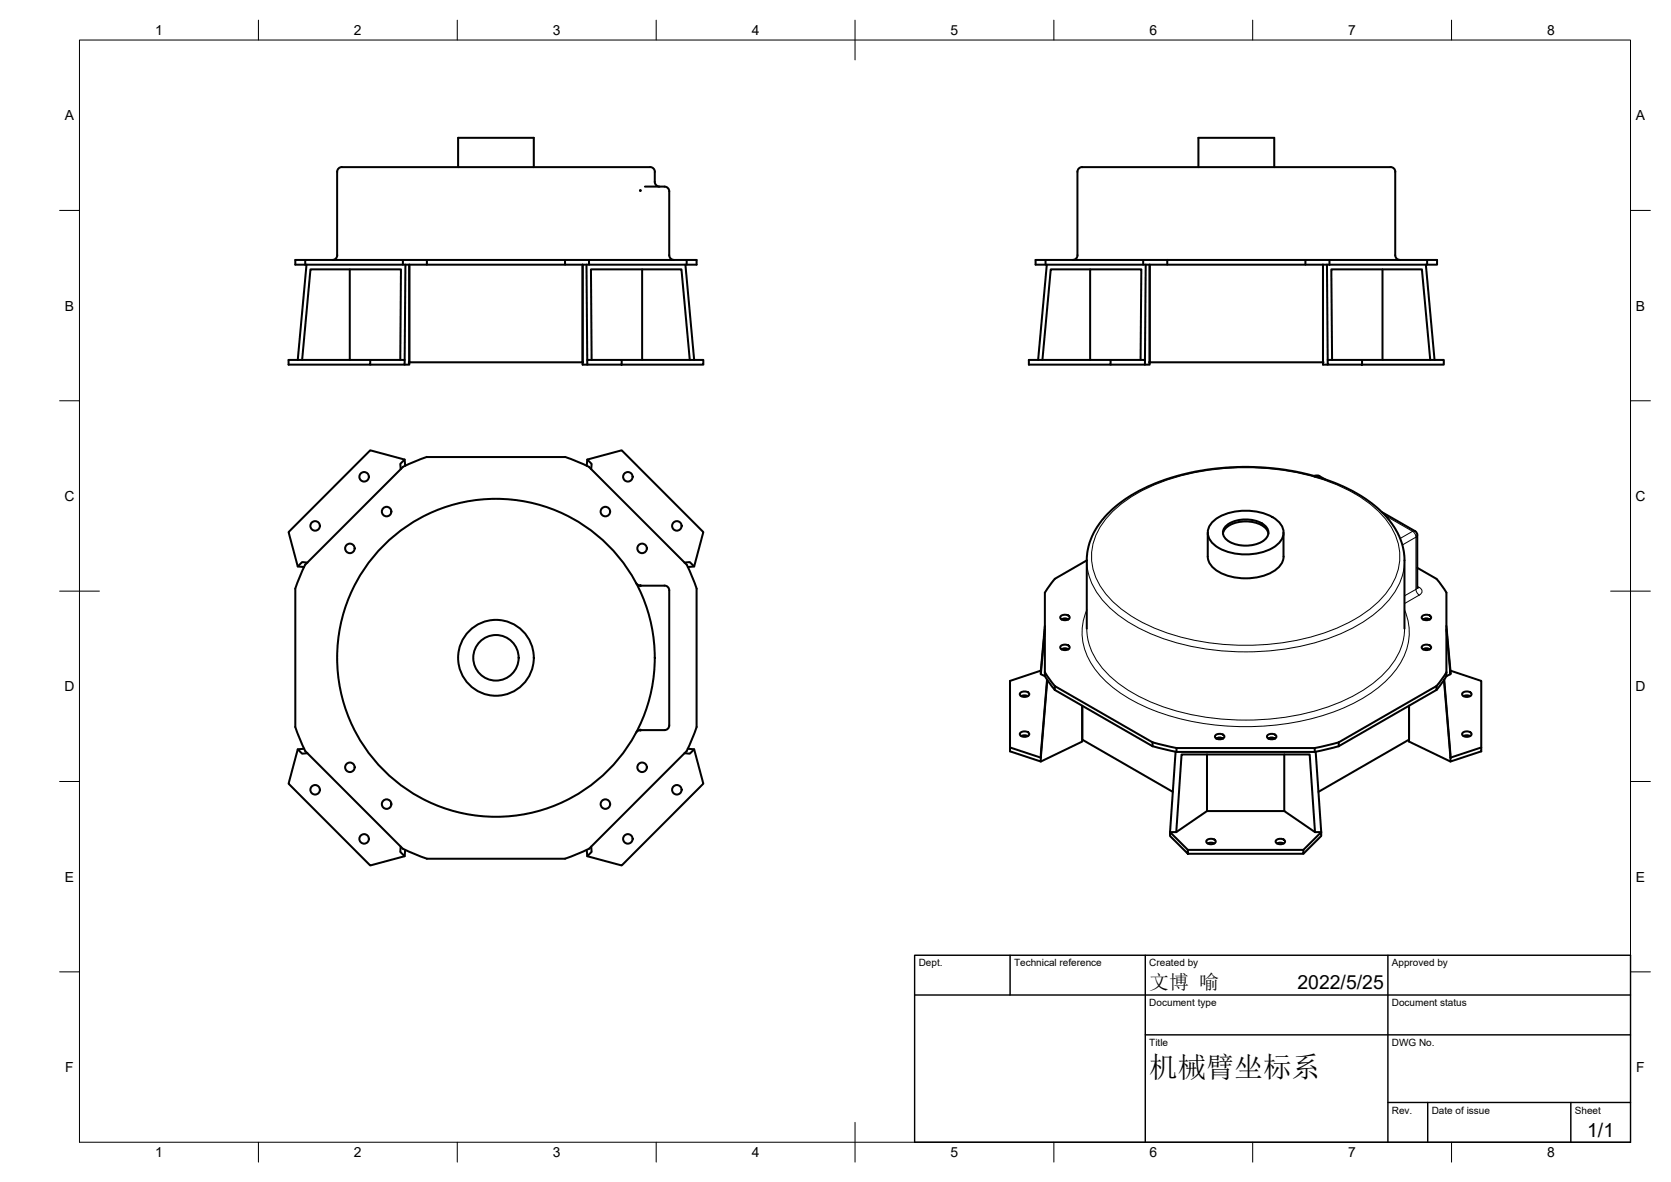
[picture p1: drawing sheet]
<svg xmlns="http://www.w3.org/2000/svg" width="420mm" height="297mm" viewBox="0 0 420 297" stroke-linecap="round" stroke-linejoin="round" font-family="sans-serif">
<!-- layer: S -->
<g fill="#000" stroke="#000" stroke-width=".25">
<circle cx="161" cy="47.9" r=".24"/>
<circle cx="102.9" cy="91" r=".24"/>
<circle cx="146.5" cy="91" r=".24"/>
<circle cx="289.1" cy="91" r=".24"/>
<circle cx="332.7" cy="91" r=".24"/>
<circle cx="330.6" cy="119.7" r=".24"/>
<circle cx="161" cy="147.2" r=".24"/>
<circle cx="161" cy="183.5" r=".24"/>
</g>
<g fill="none" stroke="#000" stroke-width=".51">
<path d="M86 42h76.4a2.09 2.09 0 0 1 2.2 .8v2.9a1.2 1.2 0 0 0 1.2 1.2M86 42a1.2 1.2 0 0 0-1.2 1.2v20.9a1.2 1.2 0 0 1-1.2 1.2M115.2 42v-7.4h19v7.4M162.2 46.9h4.9a1.2 1.2 0 0 1 1.2 1.2v16a1.2 1.2 0 0 0 1.2 1.2M301.3 42v-7.4h19.1v7.4M74.3 65.3h100.9v1.2h-100.9zM76.8 65.3v1.2M77.1 66.5l-2.2 24M87.9 67.7v22.8M101.3 65.3v1.2M101.9 66.5l-.2 24M107.3 65.3v1.2"/>
<path d="M142.1 65.3v1.2M146.5 66.5v25.1h1.2M147.5 66.5l.2 24M148.1 65.3v1.2M161.5 67.7v22.8M172.3 66.5l2.2 24M172.7 65.3v1.2M262.9 65.3v1.2M263.2 66.5l-2.2 24M269.7 65.3a1.16 1.16 0 0 0 1.2-1.2v-20.9a1.4 1.4 0 0 1 1.9-1.2h75.8a2.09 2.09 0 0 1 2.2 .8v21.3a1.2 1.2 0 0 0 1.2 1.2M274.1 67.7v22.8M287.4 65.3v1.2"/>
<path d="M288.1 66.5l-.2 24M293.5 65.3h67.8v1.2h-27M293.5 65.3h-33.1v1.2h73.9M293.5 65.3v1.2M328.2 65.3v1.2M332.7 66.5v25.1h1.1M333.7 66.5l.1 24M334.3 65.3v1.2M347.6 67.7v22.8M358.5 66.5l2.2 24M358.8 65.3v1.2M72.6 90.5h20.5v1.1h-20.5z"/>
<path d="M76 90.5l2.1-22.8h22.7l-.2 22.8M93.1 90.5h8.6v1.1h-8.6M146.5 91h-43.6v-24.5v25.1h-1.2M147.7 90.5h8.6v1.1h-8.6zM148.8 90.5l-.2-22.8h22.7l2.1 22.8M156.3 90.5h20.5v1.1h-20.5M258.7 90.5h20.6v1.1h-20.6zM262.1 90.5l2.1-22.8h22.8l-.2 22.8M279.3 90.5h8.6v1.1h-8.6M332.7 91h-43.6v-24.5v25.1h-1.2M333.8 90.5h8.7v1.1h-8.7zM334.9 90.5l-.1-22.8h22.7l2.1 22.8"/>
<path d="M342.5 90.5h20.5v1.1h-20.5M101.3 117.3l6-2.4 34.8-.1 6 2.5M101.3 117.4l-24.5 24.5M101.7 115.5l-1.1 1.1 .2 1.3M101.9 117.1l-.2-1.6-8.6-2.3-20.5 20.5 2.3 8.7 1.6 .1M147.5 117.1l.2-1.6 8.6-2.3 20.5 20.5-2.3 8.7-1.6 .1M147.7 115.5l1.1 1.1-.1 1.3M148.1 117.4l24.6 24.5M331.8 119.7l1.4 .7M331.8 119.6l-.6-.1-.6 .1M303.7 133.8v6a5 5 0 0 0 3.3 4.2 14.4 14.4 0 0 0 14.2-1.2 4 4 0 0 0 1.5-3v-6M304.8 131.2a13.3 13.3 0 0 1 12-2.5 8 8 0 0 1 5.7 4 4.1 4.1 0 0 1-2.5 5 14.6 14.6 0 0 1-14.5-.6 3.7 3.7 0 0 1-.7-5.9z"/>
<path d="M307.5 134.1a4.8 4.8 0 0 1 4.7-3 7.3 7.3 0 0 1 6.3 1.9l.4 1.1M308.5 132a8.2 8.2 0 0 1 9.9 .5 2.34 2.34 0 0 1-1.1 3.7 8.7 8.7 0 0 1-8.8-.5 2.24 2.24 0 0 1 0-3.7zM347.4 128.7l8.4 4.8 .4 .4 .2 .6M356.4 134.5v13.3M74.3 148l-.1 34.7 2.5 6M76.7 141.9l-2.5 6M77.3 141.4l-1.3-.1-1.1 1.1M159.9 146.5l.5 .5 .6 .2h6.1a1.2 1.2 0 0 1 1.2 1.2v33.9a1.2 1.2 0 0 1-1.2 1.2h-6.1l-.6 .2-.5 .4M172.1 141.4l1.3-.1 1.1 1.1M172.7 141.9l2.5 6M175.2 148v34.7M262.7 158.2l-1 11.2v-.9"/>
<path d="M262.7 148.9v21l-1-.5M262.7 157.3l-1 11.2M266.7 154.9a1.47 1.47 0 0 1 2.3 .3 1.38 1.38 0 0 1-2.4 0zM266.9 155.7l1.1-.2 .6 .2M273.3 140.8l-8.1 4.7-2.5 3.4M273.3 140.8a18.5 18.5 0 0 1 8-14.2l3.2-2.2 4-2.1 4.8-1.9 3.9-1.1 5.9-1.2 5.3-.6 3.8-.2 5.8 .2 5.3 .6 5.9 1.2 3.9 1.1 4.4 1.8 3.7 1.8 3.6 2.4 3 2.6 2 2.3a15.8 15.8 0 0 1 3.3 9.5v17.2M273.3 140.8v17.2M356.4 142.7l4.8 2.8 2.5 3.4v21M357.6 154.9a1.47 1.47 0 0 1 2.3 .3 1.38 1.38 0 0 1-2.4 0zM357.8 155.7l1-.2 .7 .2M363.7 157.3l1 11.2 7.7 2.6v16.7M363.7 158.2l1 11.2v-.9"/>
<path d="M256.5 174.2a1.47 1.47 0 0 1 2.3 .3 1.38 1.38 0 0 1-2.4 0zM256.8 174.9l1-.2 .7 .2M261.7 168.5l-7.7 2.6v17.7l7.7 2.6v-1l-7.7-2.6M262.7 168.9l2.5 3.5M262.7 169.9l2.5 3.5M263.3 170.8l-1.6 19.6 1.6-19.5M265.2 172.4l24.6 14.1M265.2 173.4l24.6 14.1M265.2 172.4v1M266.7 162.4a1.47 1.47 0 0 1 2.3 .3 1.38 1.38 0 0 1-2.4 0zM266.9 163.2l1.1-.2 .6 .2M354.3 177.4v9l10.4 5"/>
<path d="M357.6 162.4a1.47 1.47 0 0 1 2.3 .3 1.38 1.38 0 0 1-2.4 0zM357.8 163.2l1-.2 .7 .2M361.2 172.4l-24.6 14.1M361.2 173.4l-24.6 14.1M361.2 172.4v1M363.1 170.8l1.6 19.6-1.6-19.5M363.7 168.9l-2.5 3.5M363.7 169.9l-2.5 3.5M364.7 169.4l-1 .5M367.7 174.2a1.47 1.47 0 0 1 2.3 .3 1.38 1.38 0 0 1-2.4 0zM368 174.9l1-.2 .7 .2M74.9 188.3l1.1 1.1 1.3-.1"/>
<path d="M76.5 188.2l-1.6 .1-2.3 8.6 20.5 20.6 8.6-2.3 .2-1.6M76.8 188.8l24.5 24.5M172.7 188.8l-24.6 24.5-6 2.5h-34.8l-6-2.5M172.9 188.2l1.6 .1 2.3 8.6-20.5 20.6-8.6-2.3-.2-1.6M174.5 188.3l-1.1 1.1-1.3-.1M175.2 182.7l-2.5 6M256.5 184.2a1.47 1.47 0 0 1 2.3 .3 1.38 1.38 0 0 1-2.4 0zM256.8 185l1-.2 .7 .2M261.7 191.4l10.4-5v-9v8.5l22.8 13.1M289.8 186.5v1M289.8 186.5l6 1.5M289.8 187.5l6 1.5"/>
<path d="M295.6 188.9l-1.4 20.2h1.6l1.3-19.5h32.2l1.3 19.5h1.6l-1.4-20.2M295.8 188h34.8M295.8 189h34.8M295.8 188v1M303.5 189.6v14.2h19.4M305.6 184.8a1.47 1.47 0 0 1 2.3 .3 1.38 1.38 0 0 1-2.4 0zM305.8 185.6l1.1-.2 .6 .2M318.6 184.8a1.47 1.47 0 0 1 2.4 .3 1.38 1.38 0 0 1-2.4 0zM318.9 185.6l1-.2 .7 .2M322.9 189.6v14.2l7.7 5.3M330.6 188v1M336.6 186.5v1"/>
<path d="M336.6 186.5l-6 1.5M336.6 187.5l-6 1.5M354.3 185.9l-22.8 13.1M364.7 190.4l7.7-2.6v1l-7.7 2.6zM367.7 184.2a1.47 1.47 0 0 1 2.3 .3 1.38 1.38 0 0 1-2.4 0zM368 185l1-.2 .7 .2M100.8 212.8l-.2 1.3 1.1 1.1M148.7 212.8l.1 1.3-1.1 1.1M294.2 209.1l4.5 4.5v1l-4.5-4.5zM298.7 213.6h29v1h-29M303.4 211.2a1.47 1.47 0 0 1 2.3 .3 1.38 1.38 0 0 1-2.4 0zM303.5 203.8l-7.7 5.3"/>
<path d="M303.7 212l.6-.2 1 .2M320.8 211.2a1.47 1.47 0 0 1 2.3 .3 1.38 1.38 0 0 1-2.4 0zM321.1 212l.7-.2 1 .2M327.7 213.6l4.5-4.5v1l-4.5 4.5"/>
<circle cx="91.6" cy="119.8" r="1.2"/>
<circle cx="157.9" cy="119.8" r="1.2"/>
<circle cx="79.2" cy="132.2" r="1.2"/>
<circle cx="88" cy="137.8" r="1.2"/>
<circle cx="97.2" cy="128.6" r="1.2"/>
<circle cx="152.2" cy="128.6" r="1.2"/>
<circle cx="161.4" cy="137.8" r="1.2"/>
<circle cx="170.2" cy="132.2" r="1.2"/>
<circle cx="124.7" cy="165.3" r="39.9"/>
<circle cx="124.7" cy="165.3" r="9.5"/>
<circle cx="124.7" cy="165.3" r="5.7"/>
<circle cx="79.2" cy="198.5" r="1.2"/>
<circle cx="88" cy="192.8" r="1.2"/>
<circle cx="161.4" cy="192.8" r="1.2"/>
<circle cx="170.2" cy="198.5" r="1.2"/>
<circle cx="91.6" cy="210.8" r="1.2"/>
<circle cx="97.2" cy="202.1" r="1.2"/>
<circle cx="152.2" cy="202.1" r="1.2"/>
<circle cx="157.9" cy="210.8" r="1.2"/>
</g>
<g fill="none" stroke="#000" stroke-width=".25">
<path d="M330.6 119.6h1.2M331 119.8l.6 .2M279 129.3a39.3 39.3 0 0 1 19.6-10.1 63.4 63.4 0 0 1 38.1 2.9 28.7 28.7 0 0 1 12.9 10.1 13.9 13.9 0 0 1-1 16.8 35.7 35.7 0 0 1-18.5 10.9 63.6 63.6 0 0 1-40.3-2.3 28.7 28.7 0 0 1-13-10.1 13.9 13.9 0 0 1 1-16.8zM348.3 129.6l6.9 3.9M355.2 133.5l-3.2 1.8M355.2 133.5l.5 .5 .3 1M355.8 133.5h-.6M356 135v13.1l-2.9 1.6M356 135l-3.4 2M356.4 134.5l-.4 .5M273.3 140.8a16.6 16.6 0 0 0 5.9 12.1 44.1 44.1 0 0 0 23 10 64 64 0 0 0 36.3-4.3 27.6 27.6 0 0 0 13.1-11.4 14.2 14.2 0 0 0 1.6-6.4M273.3 158a16.6 16.6 0 0 0 5.9 12 44.1 44.1 0 0 0 23 10.1 64 64 0 0 0 36.3-4.3 27.6 27.6 0 0 0 13.1-11.5 14.2 14.2 0 0 0 1.6-6.3"/>
<path d="M273.3 153.3a14.8 14.8 0 0 0 3 16.1 37.5 37.5 0 0 0 17.7 10.5 67.1 67.1 0 0 0 44.7-2.4 27.8 27.8 0 0 0 14.2-12.3 14.1 14.1 0 0 0 .3-11.9M356.4 147.3l.4 .3M356.4 147.6a1.18 1.18 0 0 0 .5 1.9M356.8 149.5l-3.7 2.2M356.9 147.6l-.5 .1M356.9 147.6a1.02 1.02 0 0 1 .7 1 1.02 1.02 0 0 1-.7 1"/>
</g>
<!-- layer: Border -->
<g fill="none" stroke="#000" stroke-width=".25">
<path d="M20 10.1h390v276.9h-390zM65 5.1v5M115 5.1v5M165 5.1v5M215 5.1v10M265 5.1v5M315 5.1v5M365 5.1v5M15 52.9h5M410 52.9h5M15 100.7h5M410 100.7h5"/>
<path d="M15 148.6h10M405 148.6h10M15 196.4h5M410 196.4h5M15 244.2h5M410 244.2h5M65 287v5M115 287v5M165 287v5M215 282.1v9.9M265 287v5M315 287v5"/>
<path d="M365 287v5"/>
</g>
<!-- layer: TitleBlock -->
<path d="M230 240.1h180v46.9h-180zM230 250h180M254 240.1v9.9M288 240.1v46.9M349 240.1v46.9M288 260.1h122M349 277.1h61M359 277.1v9.9M395 277.1v9.9" fill="none" stroke="#000" stroke-width=".36"/>
<text font-size="7.2" x="289" y="270.6">机械臂坐标系</text>
<text font-size="5" x="289" y="248.5">文博 喻</text>
<g font-size="4.9">
<text x="326.2" y="248.5">2022/5/25</text>
<text x="399.1" y="285.7">1/1</text>
</g>
<g font-size="3.5">
<text x="39" y="8.8">1</text>
<text x="89" y="8.8">2</text>
<text x="139" y="8.8">3</text>
<text x="189" y="8.8">4</text>
<text x="239" y="8.8">5</text>
<text x="289" y="8.8">6</text>
<text x="339" y="8.8">7</text>
<text x="389" y="8.8">8</text>
<text x="16.3" y="30.2">A</text>
<text x="411.3" y="30.2">A</text>
<text x="16.3" y="78">B</text>
<text x="411.3" y="78">B</text>
<text x="16.2" y="125.9">C</text>
<text x="411.2" y="125.9">C</text>
<text x="16.2" y="173.7">D</text>
<text x="411.2" y="173.7">D</text>
<text x="16.3" y="221.6">E</text>
<text x="411.3" y="221.6">E</text>
<text x="16.4" y="269.4">F</text>
<text x="411.4" y="269.4">F</text>
<text x="39" y="290.8">1</text>
<text x="89" y="290.8">2</text>
<text x="139" y="290.8">3</text>
<text x="189" y="290.8">4</text>
<text x="239" y="290.8">5</text>
<text x="289" y="290.8">6</text>
<text x="339" y="290.8">7</text>
<text x="389" y="290.8">8</text>
</g>
<g font-size="2.5">
<text x="231" y="242.9">Dept.</text>
<text x="255" y="242.9">Technical reference</text>
<text x="289" y="242.9">Created by</text>
<text x="350" y="242.9">Approved by</text>
<text x="289" y="252.8">Document type</text>
<text x="350" y="252.8">Document status</text>
<text x="289" y="262.9">Title</text>
<text x="350" y="262.9">DWG No.</text>
<text x="350" y="279.9">Rev.</text>
<text x="360" y="279.9">Date of issue</text>
<text x="396" y="279.9">Sheet</text>
</g>
</svg>
